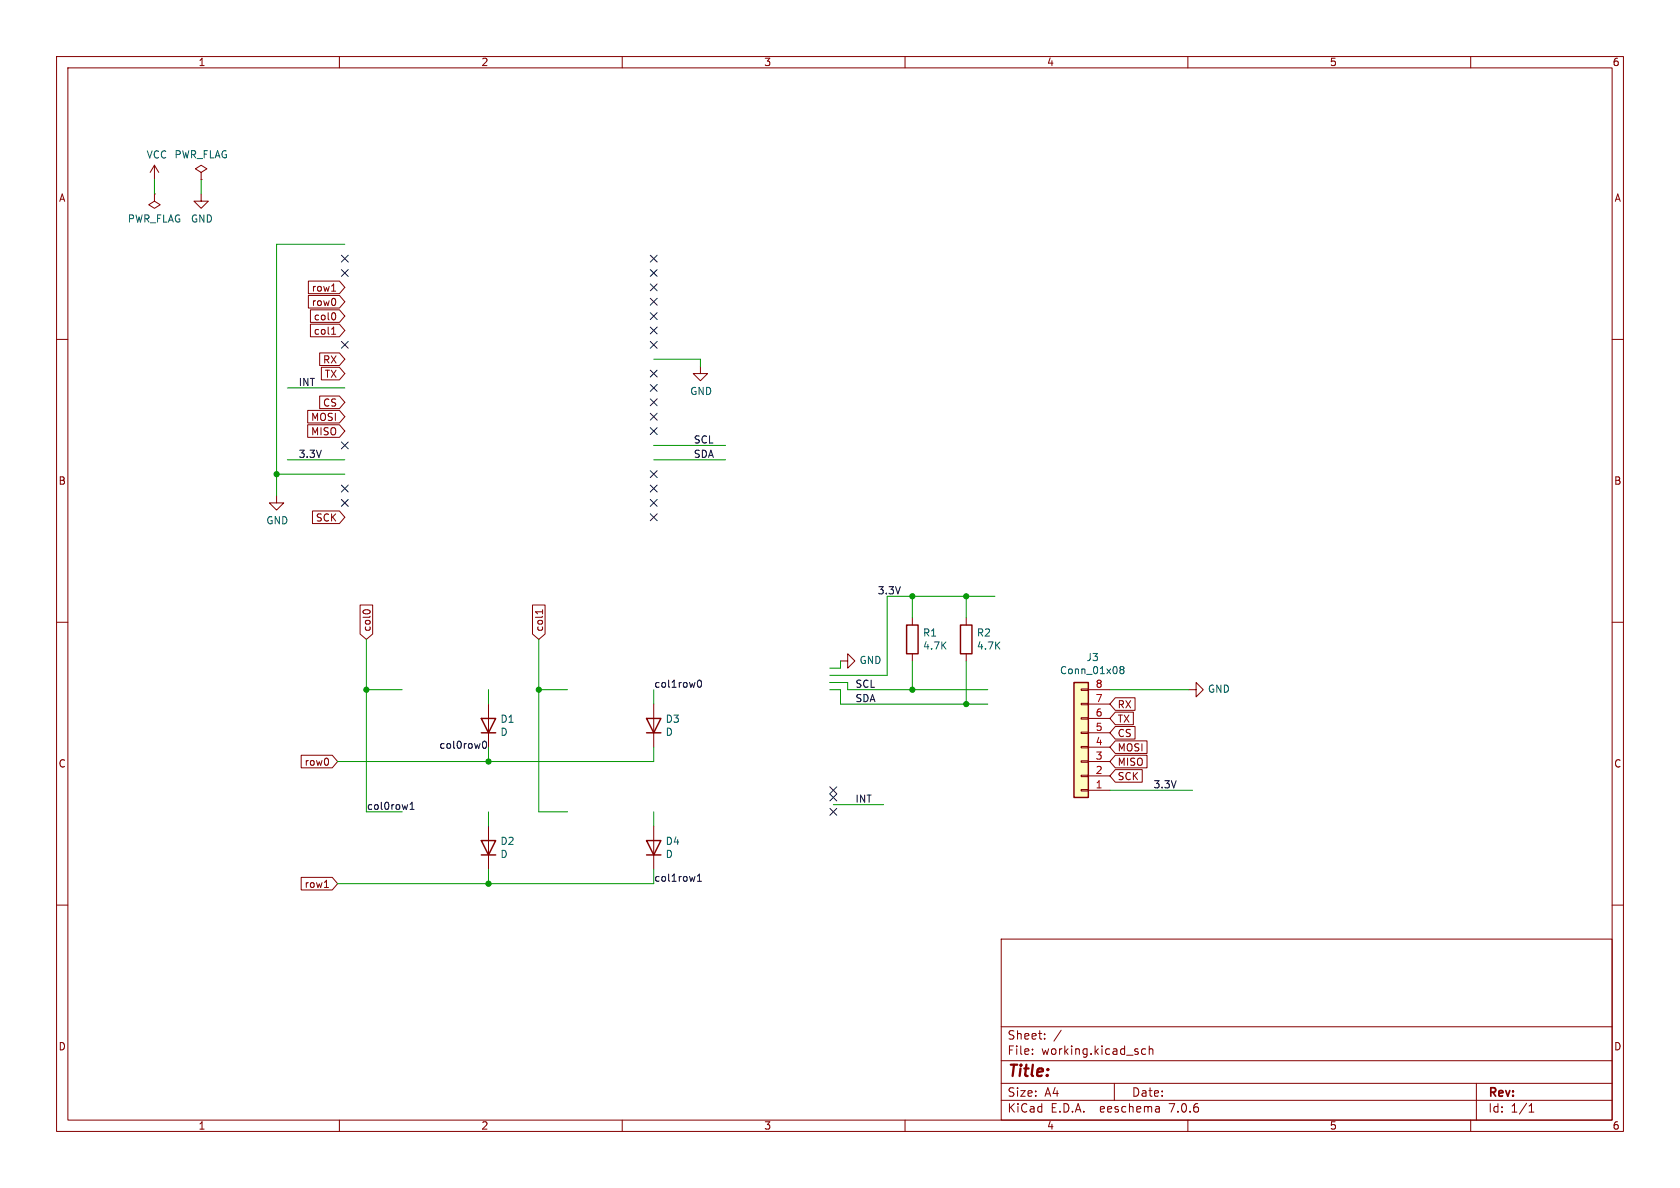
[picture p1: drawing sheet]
<svg xmlns="http://www.w3.org/2000/svg" width="297mm" height="210mm" viewBox="0 0 297 210" stroke-linecap="round" stroke-linejoin="round" font-family="sans-serif">
<g fill="none" stroke="#840000" stroke-width=".18">
<path d="M10 10h277v190h-277zM12 12h273v186h-273zM60 10v2M110 10v2M160 10v2M210 10v2M260 10v2M27.3 34.3v1.3l1 .6-1 .6-1-.6 1-.6M27.3 34.3h.1M27.3 29.2l-.8 1.3M27.3 29.2v2.6M27.3 29.2l.8 1.3"/>
<path d="M35.6 30.5l1-.7-1-.6-1.1 .6 1.1 .7v1.3M35.6 31.8h.1M35.6 34.3v1.3h1.2l-1.2 1.2-1.3-1.2h1.3M10 60h2M54.5 49.7h5.5l1 1.1-1 1.1h-5.5zM54.5 52.2h5.5l1 1.1-1 1.2h-5.5zM54.9 54.8h5.1l1 1.1-1 1.1h-5.1zM54.9 57.3h5.1l1 1.1-1 1.1h-5.1zM58.6 51.5h.7M58.6 59.1h.7M58.9 58l.1-.2v1.3M59.2 55.3l.1 .5-.1 .7"/>
<path d="M285 60h2M54.4 75.1h5.6l1 1.1-1 1.1h-5.6zM54.4 72.5h5.6l1 1.2-1 1.1h-5.6zM56.5 70h3.5l1 1.1-1 1.1h-3.5zM56.5 62.4h3.5l1 1.1-1 1.1h-3.5zM56.8 64.9h3.2l1 1.1-1 1.2h-3.2zM123.8 64.8v1.2h1.3l-1.3 1.3-1.2-1.3h1.2M48.9 87.6v1.3h1.3l-1.3 1.3-1.3-1.3h1.3M55.2 90.3h4.8l1 1.1-1 1.2h-4.8zM10 110h2M63.7 106.9h2.2v5.2l-1.1 .9-1.1-.9zM64.2 108l.5-.2 .7 .2"/>
<path d="M94.1 106.9h2.3v5.2l-1.2 .9-1.1-.9zM95.9 107.8v.7M95.9 108.2h-1.2l.1 .1M148.6 116.8h1.3v-1.2l1.2 1.2-1.2 1.3v-1.3M161.3 109.2v1.3M161.3 115.6v1.2M170.8 109.2v1.3M170.8 115.6v1.2M285 110h2M53.2 133.5h5.5l1 1.1-1 1.1h-5.5zM86.4 124.5v7.6M115.6 124.5v7.6"/>
<path d="M191.1 121.8h1.3v.2h-1.3zM191.1 124.3h1.3v.3h-1.3zM191.1 126.9h1.3v.2h-1.3zM191.1 129.4h1.3v.3h-1.3zM191.1 132h1.3v.2h-1.3zM191.1 134.5h1.3v.2h-1.3zM191.1 137h1.3v.3h-1.3zM191.1 139.6h1.3v.2h-1.3zM192.4 139.7h3.8M192.4 137.2h3.8M192.4 134.6h3.8M192.4 132.1h3.8"/>
<path d="M192.4 129.5h3.8M192.4 127h3.8M192.4 124.5h3.8M192.4 121.9h3.8M197.2 136h4.7v2.3h-4.7l-1-1.1zM197.2 128.4h3.5v2.3h-3.5l-1-1.2zM197.2 125.9h3.2v2.2h-3.2l-1-1.1zM197.2 131h5.6v2.2h-5.6l-1-1.1zM197.2 133.5h5.6v2.2h-5.6l-1-1.1zM197.2 123.3h3.5v2.3h-3.5l-1-1.1zM210.2 121.9h1.3v-1.2l1.2 1.2-1.2 1.3v-1.3M10 160h2"/>
<path d="M53.2 155.1h5.5l1 1.1-1 1.1h-5.5zM57.4 156.9h.7M86.4 146.1v7.6M115.6 146.1v7.6M285 160h2M177 166h108v32h-108zM60 198v2M110 198v2M160 198v2M177 194.5h108M177 191.5h108M177 187.5h108"/>
<path d="M177 181.5h108M182.5 186.3v.1M182.5 185.5v.1M184.7 183.6v.1M184.7 182.8v.1M187.6 182.1l-1.3 2M197 191.5v3M202.5 185.5l-.4-.1-.3 .3v.4l.2 .2h.5M203.2 185.5l.2-.1 .3 .1 .1 .9M203.2 184.9v1.5M204.9 195.7l.1 .9M205 196.5l-.2 .1"/>
<path d="M205 196h-.2M210 198v2M260 198v2M261 191.5v6.5M270.3 196.6h.9M270.3 195.5l.4-.4v1.5"/>
</g>
<path d="M160.3 110.5h2v5.1h-2zM169.8 110.5h2v5.1h-2zM85.1 127h2.5l-1.2 2.5zM85.1 129.5h2.5M114.3 127h2.5l-1.2 2.5zM114.3 129.5h2.5M189.9 120.7h2.5v20.3h-2.5zM85.1 148.6h2.5l-1.2 2.5zM85.1 151.1h2.5M114.3 148.6h2.5l-1.2 2.5zM114.3 151.1h2.5" fill="none" stroke="#840000" stroke-width=".25"/>
<path d="M189.9 120.7h2.5v20.3h-2.5z" fill="#ffffc2" stroke="#ffffc2" stroke-width=".18"/>
<path d="M198.2 118.4l-.2-.3 .2-.3h.3l.2 .3-.2 .3M198.2 118.4l-.2 .2v.4l.2 .1 .4-.1 .1-.1v-.3l-.2-.2M198.2 118.4h.3" fill="none" stroke="#006464" stroke-width=".18"/>
<path d="M85.4 131.1l.2-.1a.68 .68 0 0 1 .4 .7 .68 .68 0 0 1-.4 .6l-.2-.1-.1-.4zM123.4 120.3l.2-.1a.68 .68 0 0 1 .4 .7 .68 .68 0 0 1-.4 .6l-.2-.1-.1-.4zM72.5 143.1h.7M72.5 142.2l.4-.4v1.3M123.3 155.8h.7M123.3 154.9l.4-.4v1.3" fill="none" stroke="#0f0f0f" stroke-width=".18"/>
<g fill="none" stroke="#009600" stroke-width=".18">
<path d="M27.3 31.8v2.5M35.6 31.8v2.5M61 43.2h-12.1v44.4M50.8 68.6h10.2M115.6 78.7h12.7M115.6 63.5h8.2v1.3M48.9 83.8h12.1M50.8 81.3h10.2M115.6 81.3h12.7M64.8 113v30.5h6.3M95.2 113v30.5h5.1M148.6 116.8v1.3h-1.9"/>
<path d="M161.3 105.4v3.8M161.3 116.8v5.1M170.8 105.4v3.8M170.8 116.8v7.7M175.9 105.4h-19.1v14h-10.1M64.8 121.9h6.3M86.4 121.9v2.6M86.4 132.1v2.5M95.2 121.9h5.1M115.6 121.9v2.6M115.6 132.1v2.5h-55.9M146.7 121.9h1.9v2.6h26"/>
<path d="M146.7 120.7h3.2v1.2h24.7M196.2 121.9h14M196.2 139.7h14.6M86.4 143.5v2.6M86.4 153.7v2.5M115.6 143.5v2.6M115.6 153.7v2.5h-55.9M147.3 142.2h8.9"/>
</g>
<g fill="none" stroke="#000084" stroke-width=".18">
<path d="M60.4 45.1l1.2 1.2M60.4 47.7l1.2 1.2M61.6 45.1l-1.2 1.2M61.6 47.7l-1.2 1.2M115 57.8l1.2 1.2M115 47.7l1.2 1.2M115 50.2l1.2 1.2M115 55.3l1.2 1.2M115 52.7l1.2 1.2M115 45.1l1.2 1.2M116.2 57.8l-1.2 1.2M116.2 47.7l-1.2 1.2"/>
<path d="M116.2 50.2l-1.2 1.2M116.2 55.3l-1.2 1.2M116.2 52.7l-1.2 1.2M116.2 45.1l-1.2 1.2M60.4 78.1l1.2 1.2M60.4 60.4l1.2 1.2M61.6 78.1l-1.2 1.2M61.6 60.4l-1.2 1.2M115 68l1.2 1.2M115 60.4l1.2 1.2M115 65.4l1.2 1.2M115 75.6l1.2 1.2"/>
<path d="M115 73.1l1.2 1.2M115 70.5l1.2 1.2M116.2 68l-1.2 1.2M116.2 60.4l-1.2 1.2M116.2 65.4l-1.2 1.2M116.2 75.6l-1.2 1.2M116.2 73.1l-1.2 1.2M116.2 70.5l-1.2 1.2M60.4 85.8l1.2 1.2M60.4 88.3l1.2 1.2M61.6 85.8l-1.2 1.2M61.6 88.3l-1.2 1.2"/>
<path d="M115 88.3l1.2 1.2M115 90.8l1.2 1.2M115 83.2l1.2 1.2M115 85.8l1.2 1.2M116.2 88.3l-1.2 1.2M116.2 90.8l-1.2 1.2M116.2 83.2l-1.2 1.2M116.2 85.8l-1.2 1.2M146.7 139.1l1.2 1.2M147.9 139.1l-1.2 1.2M146.7 140.4l1.2 1.2M146.7 142.9l1.2 1.2"/>
<path d="M147.9 140.4l-1.2 1.2M147.9 142.9l-1.2 1.2"/>
</g>
<g fill="#009600" stroke="#009600" stroke-width=".18">
<circle cx="95.2" cy="121.9" r=".46"/>
<circle cx="86.4" cy="156.2" r=".46"/>
<circle cx="86.4" cy="134.6" r=".46"/>
<circle cx="64.8" cy="121.9" r=".46"/>
<circle cx="161.3" cy="105.4" r=".46"/>
<circle cx="170.8" cy="105.4" r=".46"/>
<circle cx="161.3" cy="121.9" r=".46"/>
<circle cx="170.8" cy="124.5" r=".46"/>
<circle cx="48.9" cy="83.8" r=".46"/>
</g>
<text font-size="2.8" fill="#840000" x="178" y="190.9">Title:</text>
<g font-size="2.1" fill="#840000">
<text x="178" y="184">Sheet:</text>
<text x="178" y="186.7">File:</text>
<text x="184.1" y="186.7">working.kicad_sch</text>
<text x="178" y="196.9">KiCad</text>
<text x="178" y="194.1">Size:</text>
<text x="184.7" y="194.1">A4</text>
<text x="185.7" y="196.9">E.D.A.</text>
<text x="194.6" y="196.9">eeschema</text>
<text x="200" y="194.1">Date:</text>
<text x="207" y="196.9">7.0.6</text>
<text x="263" y="194.3">Rev:</text>
<text x="263" y="196.9">Id:</text>
<text x="267.1" y="196.9">1/1</text>
</g>
<g font-size="1.8" fill="#840000">
<text x="35" y="11.9">1</text>
<text x="85" y="11.9">2</text>
<text x="135" y="11.9">3</text>
<text x="185" y="11.9">4</text>
<text x="235" y="11.9">5</text>
<text x="285" y="11.9">6</text>
<text x="10.3" y="35.9">A</text>
<text x="285.3" y="35.9">A</text>
<text x="55" y="51.8">row1</text>
<text x="55" y="54.3">row0</text>
<text x="55.4" y="56.8">col0</text>
<text x="55.4" y="59.4">col1</text>
<text x="57" y="64.5">RX</text>
<text x="57.3" y="67">TX</text>
<text x="54.9" y="77.2">MISO</text>
<text x="54.9" y="74.6">MOSI</text>
<text x="57" y="72.1">CS</text>
<text x="10.3" y="85.9">B</text>
<text x="285.3" y="85.9">B</text>
<text x="55.7" y="92.4">SCK</text>
<text x="65.7" y="111.8" transform="rotate(-90 65.7 111.8)">col0</text>
<text x="96.2" y="111.8" transform="rotate(-90 96.2 111.8)">col1</text>
<text x="197.5" y="125.4">RX</text>
<text x="197.5" y="130.5">CS</text>
<text x="197.5" y="128">TX</text>
<text x="10.3" y="135.9">C</text>
<text x="53.7" y="135.6">row0</text>
<text x="197.5" y="133">MOSI</text>
<text x="197.5" y="135.6">MISO</text>
<text x="285.3" y="135.9">C</text>
<text x="197.5" y="138.1">SCK</text>
<text x="53.7" y="157.2">row1</text>
<text x="10.3" y="185.9">D</text>
<text x="285.3" y="185.9">D</text>
<text x="35" y="199.9">1</text>
<text x="85" y="199.9">2</text>
<text x="135" y="199.9">3</text>
<text x="185" y="199.9">4</text>
<text x="235" y="199.9">5</text>
<text x="285" y="199.9">6</text>
</g>
<g font-size="1.8" fill="#006464">
<text x="25.8" y="28.2">VCC PWR_FLAG</text>
<text x="22.5" y="39.5">PWR_FLAG</text>
<text x="33.7" y="39.5">GND</text>
<text x="121.9" y="70">GND</text>
<text x="47" y="92.9">GND</text>
<text x="163.1" y="112.7">R1</text>
<text x="172.6" y="112.7">R2</text>
<text x="151.9" y="117.6">GND</text>
<text x="163.1" y="115">4.7K</text>
<text x="172.6" y="115">4.7K</text>
<text x="187.3" y="119.4">Conn_01x08</text>
<text x="192" y="117.1">J3</text>
<text x="213.4" y="122.7">GND</text>
<text x="88.4" y="128">D1</text>
<text x="88.4" y="130.3">D</text>
<text x="117.6" y="128">D3</text>
<text x="117.6" y="130.3">D</text>
<text x="88.4" y="149.6">D2</text>
<text x="117.6" y="149.6">D4</text>
<text x="88.4" y="151.9">D</text>
<text x="117.6" y="151.9">D</text>
</g>
<g font-size="1.8" fill="#0f0f0f">
<text x="52.7" y="68.3">INT</text>
<text x="52.7" y="81">3.3V</text>
<text x="122.6" y="81">SDA</text>
<text x="122.6" y="78.5">SCL</text>
<text x="155.1" y="105.1">3.3V</text>
<text x="115.6" y="121.7">col1row0</text>
<text x="151.1" y="121.7">SCL</text>
<text x="151.1" y="124.2">SDA</text>
<text x="77.6" y="132.5">col0row0</text>
<text x="64.8" y="143.2">col0row1</text>
<text x="151.1" y="142">INT</text>
<text x="203.8" y="139.4">3.3V</text>
<text x="115.6" y="155.9">col1row1</text>
</g>
<g font-size="1.8" fill="#a90000">
<text x="193.6" y="124.2">7</text>
<text x="193.6" y="121.7">8</text>
<text x="193.6" y="131.8">4</text>
<text x="193.6" y="129.3">5</text>
<text x="193.6" y="126.7">6</text>
<text x="193.6" y="136.9">2</text>
<text x="193.6" y="134.4">3</text>
<text x="193.6" y="139.4">1</text>
</g>
</svg>
